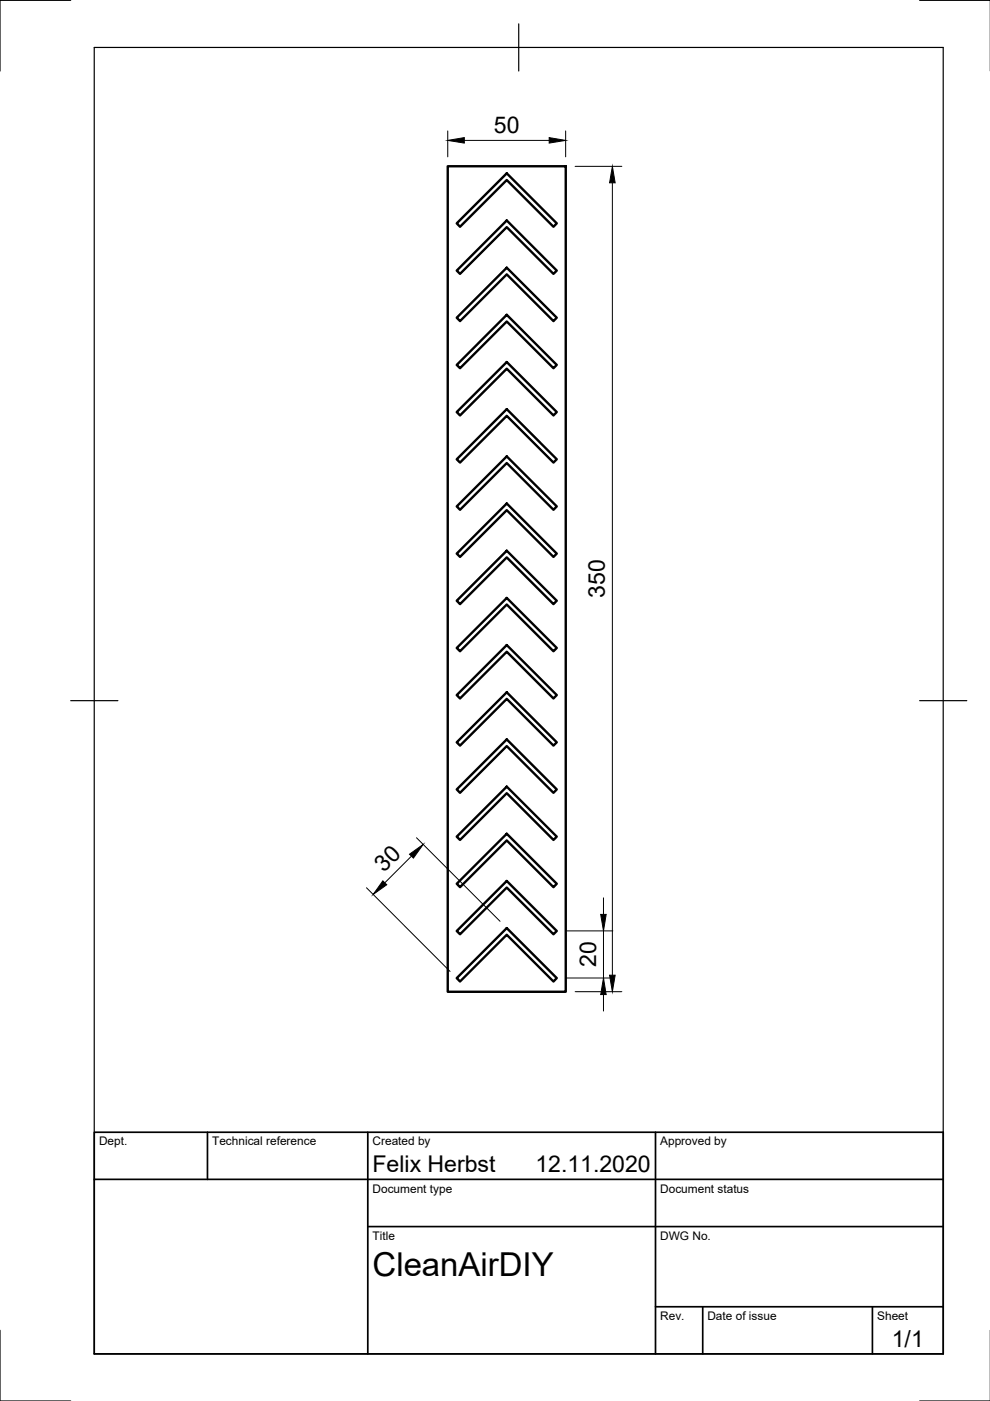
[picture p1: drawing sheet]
<svg xmlns="http://www.w3.org/2000/svg" width="210mm" height="297mm" viewBox="0 0 210 297" stroke-linecap="round" stroke-linejoin="round" font-family="sans-serif">
<!-- layer: Sichtbar -->
<g fill="none" stroke="#000" stroke-width=".51">
<path d="M94.9 35.2h25.1v175.1h-25.1zM107.4 36.8l10.6 10.6-.7 .7-9.9-9.9-9.9 9.9-.7-.7zM107.4 56.8l10.6 10.6-.7 .7-9.9-9.9-9.9 9.9-.7-.7zM107.4 46.7l10.6 10.7-.7 .7-9.9-9.9-9.9 9.9-.7-.7zM107.4 76.8l10.6 10.6-.7 .7-9.9-9.9-9.9 9.9-.7-.7zM107.4 66.7l10.6 10.7-.7 .7-9.9-9.9-9.9 9.9-.7-.7zM107.4 86.7l10.6 10.7-.7 .7-9.9-9.9-9.9 9.9-.7-.7zM96.8 107.4l10.6-10.6 10.6 10.6-.7 .7-9.9-9.9-9.9 9.9zM107.4 106.8l10.6 10.6-.7 .7-9.9-9.9-9.9 9.9-.7-.7zM96.8 127.4l10.6-10.6 10.6 10.6-.7 .7-9.9-9.9-9.9 9.9zM107.4 126.8l10.6 10.6-.7 .7-9.9-9.9-9.9 9.9-.7-.7zM96.8 147.4l10.6-10.6 10.6 10.6-.7 .7-9.9-9.9-9.9 9.9z"/>
<path d="M107.4 146.8l10.6 10.6-.7 .7-9.9-9.9-9.9 9.9-.7-.7zM96.8 167.4l10.6-10.6 10.6 10.6-.7 .7-9.9-9.9-9.9 9.9zM107.4 176.8l10.6 10.6-.7 .7-9.9-9.9-9.9 9.9-.7-.7zM107.4 166.8l10.6 10.6-.7 .7-9.9-9.9-9.9 9.9-.7-.7zM107.4 196.8l10.6 10.6-.7 .7-9.9-9.9-9.9 9.9-.7-.7zM107.4 186.8l10.6 10.6-.7 .7-9.9-9.9-9.9 9.9-.7-.7z"/>
</g>
<!-- layer: Border -->
<path d="M15 .1h-15v15M20 10.1h180v276.9h-180zM110 5.1v10M195 .1h15M15 148.6h10M195 148.6h10M0 282.1v14.9h15M195 297h15" fill="none" stroke="#000" stroke-width=".25"/>
<!-- layer: TitleBlock -->
<path d="M20 240.1h180v46.9h-180zM20 250h180M44 240.1v9.9M78 240.1v46.9M139 240.1v46.9M78 260.1h122M139 277.1h61M149 277.1v9.9M185 277.1v9.9" fill="none" stroke="#000" stroke-width=".36"/>
<!-- layer: Dimensions -->
<g fill="none" stroke="#000" stroke-width=".21">
<path d="M94.9 27.8v5.5M98.4 29.8h18M119.9 27.8v5.5M121.9 35.3h9.9M129.8 38.8v168M88.3 177.6l17.7 17.7M77.7 188.2l17.7 17.8M87.2 181.5l-5.6 5.7M120 197.4h9.9M128 190.4v3.5M128 197.4v10M120 207.4h9.9"/>
<path d="M121.9 210.3h9.9M128 210.9v3.5"/>
</g>
<path d="M94.9 29.8l3.5-.6v1.1zM116.4 29.2l3.5 .6-3.5 .5zM129.8 35.3l.6 3.5h-1.2zM81.2 186.8l.8 .8-2.9 2zM86.8 181.1l2.9-2.1-2 2.9zM127.4 193.9h1.1l-.5 3.5zM128 207.4l.5 3.5h-1.1zM129.2 206.8h1.2l-.6 3.5z" fill="#000" stroke="#000" stroke-width=".21"/>
<text font-size="7" x="79" y="270.6">CleanAirDIY</text>
<g font-size="4.9">
<text x="104.7" y="28.2">50</text>
<text x="128.3" y="126.8" transform="rotate(-90 128.3 126.8)">350</text>
<text x="81.4" y="185.2" transform="rotate(-45 81.4 185.2)">30</text>
<text x="126.4" y="205" transform="rotate(-90 126.4 205)">20</text>
<text x="79" y="248.5">Felix Herbst</text>
<text x="113.5" y="248.5">12.11.2020</text>
<text x="189.1" y="285.7">1/1</text>
</g>
<g font-size="2.5">
<text x="21" y="242.9">Dept.</text>
<text x="45" y="242.9">Technical reference</text>
<text x="79" y="242.9">Created by</text>
<text x="140" y="242.9">Approved by</text>
<text x="79" y="252.8">Document type</text>
<text x="140" y="252.8">Document status</text>
<text x="79" y="262.9">Title</text>
<text x="140" y="262.9">DWG No.</text>
<text x="140" y="279.9">Rev.</text>
<text x="150" y="279.9">Date of issue</text>
<text x="186" y="279.9">Sheet</text>
</g>
</svg>
